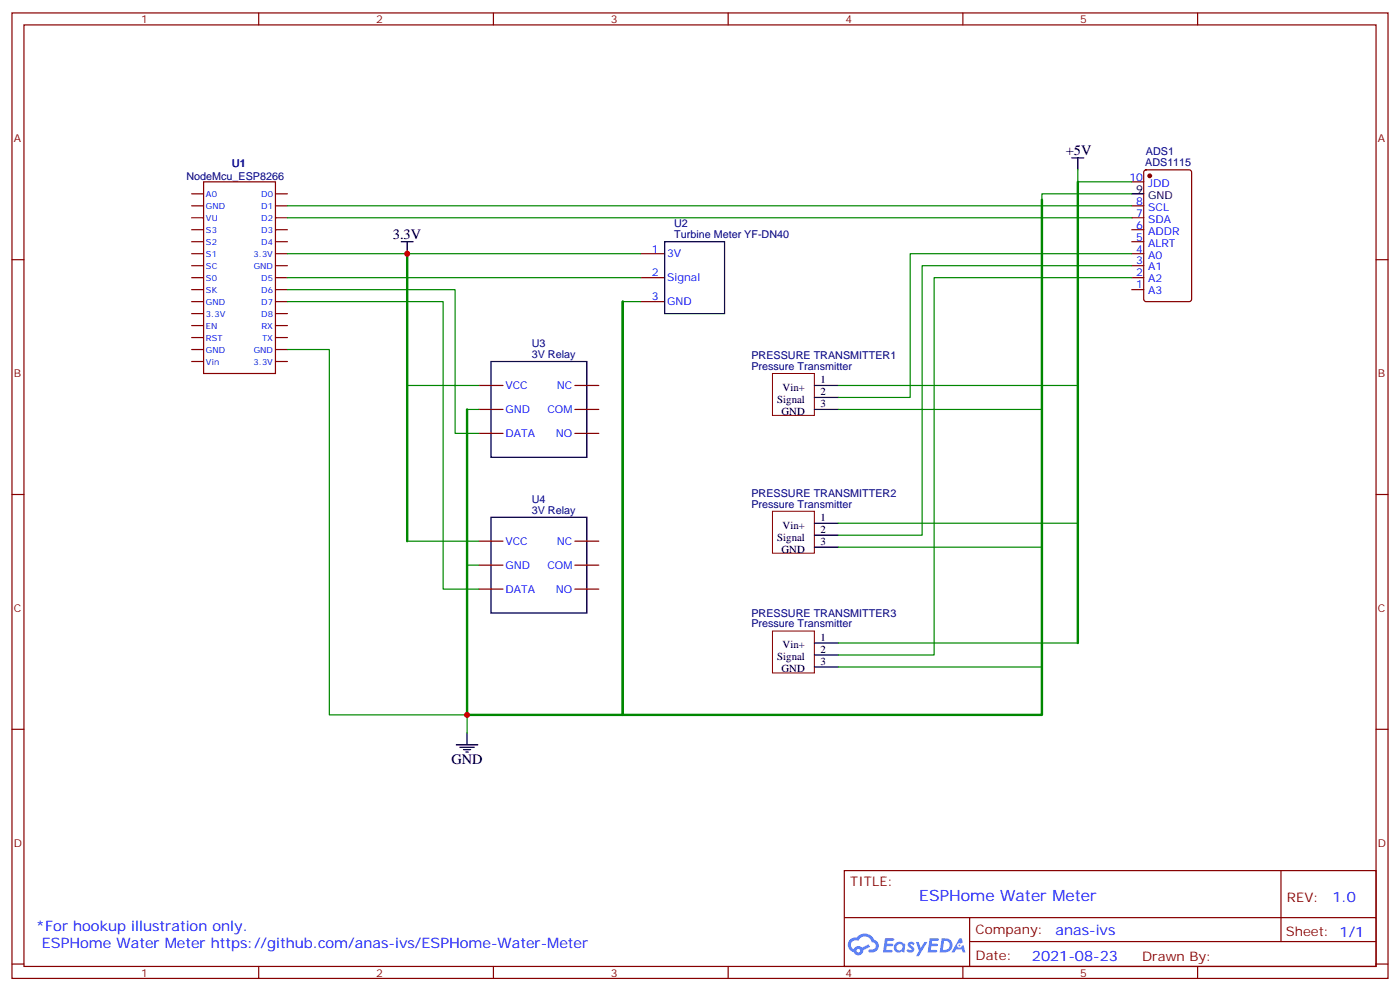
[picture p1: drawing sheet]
<svg xmlns="http://www.w3.org/2000/svg" width="412mm" height="292mm" viewBox="0 0 412 292" stroke-linecap="round" stroke-linejoin="round" font-family="sans-serif">
<g fill="none" stroke="#870000" stroke-width=".35">
<path d="M3.5 3.8h405.4v284.3h-405.4zM7.1 7.3h398.2v277.3h-398.2zM76.2 3.8v3.5M145.3 3.8v3.5M214.5 3.8v3.5M283.6 3.8v3.5M352.8 3.8v3.5M3.5 76.5h3.6M405.3 76.5h3.6M3.5 145.6h3.6M405.3 145.6h3.6M3.5 214.8h3.6"/>
<path d="M405.3 214.8h3.6M248.7 256.4h156.6v28.2h-156.6zM377.3 256.4v20.9M248.7 270.2h156.5M285.6 277.3h119.6M285.6 270.2v14.2M3.5 283.9h3.6M76.2 284.6v3.5M145.3 284.6v3.5M214.5 284.6v3.5M283.6 284.6v3.5M352.8 284.6v3.5"/>
<path d="M405.3 283.9h3.6"/>
</g>
<g fill="#5487ff">
<path d="M267.7 277.6a1.22 1.22 0 0 1 1.7 .2l-.4 .6a.47 .47 0 0 0-.3-.4 .47 .47 0 0 0-.5 .2l.1 .2a1.14 1.14 0 0 1 .8 1.8 1.14 1.14 0 0 1-1.9 0l-.2-.2 .5-.6 .7 .5a.29 .29 0 0 0 .3-.3 .29 .29 0 0 0-.2-.3 1.04 1.04 0 0 1-.6-1.7z"/>
<path d="M260.7 276.3h2.4l.3 .2-.2 .5-1.8 .1-.1 .8h1.5l.3 .4-.3 .4h-1.6l-.2 1.1h1.7l.2 .3-.2 .3-2.6 .1z"/>
<path d="M273.8 276.3h2.4l.3 .2-.1 .5-1.8 .1-.2 .8h1.6l.3 .4-.4 .4h-1.6l-.1 1.1h1.7l.2 .3-.2 .3-2.6 .1z"/>
<path d="M282.6 276.3h.7l.3 1.3-.6 .3a.69 .69 0 0 0-1 .3 .69 .69 0 0 0 .4 .9 .69 .69 0 0 0 .9-.6l.5-.2 .6 2.2h-.8l-.2-.9h-1.8l-.5 .9h-.8z"/>
<path d="M269.8 277.4h.8l.6 1.8 1.1-1.8h.9l-2.6 4.2h-.8l.9-1.5z"/>
<path d="M277.4 276.3l-.6 4.2h1.3a2.11 2.11 0 0 0 2.5-2.1 2.11 2.11 0 0 0-2.5-2.1zM278.1 277.1a1.39 1.39 0 0 1 1.7 1.4 1.39 1.39 0 0 1-1.8 1.3h-.3z"/>
<path d="M263.7 277.9a1.54 1.54 0 0 0-.1 2.2 1.54 1.54 0 0 0 2.2 .1l.6 .3 .3-2.3-.2-.3h-.4a1.49 1.49 0 0 0-2.4 0zM264 278.9a.94 .94 0 0 1 1.8 0 .94 .94 0 0 1-1.8 0z"/>
<path d="M250.4 276.7a2.18 2.18 0 0 0 1.1 3.7 1.44 1.44 0 0 0 1.6 .9 1.44 1.44 0 0 0 1.2-1.4l2-1.1-.5-.7-1.9 1a1.47 1.47 0 0 0-2.4 .4 1.39 1.39 0 0 1-.7-1.9 1.39 1.39 0 0 1 2-.5 2.12 2.12 0 0 1 2.2-1.3 2.12 2.12 0 0 1 1.9 1.7 1.14 1.14 0 0 1 1.1 1.4 1.14 1.14 0 0 1-1.7 .7 .43 .43 0 0 0-.5 .4 .43 .43 0 0 0 .4 .5 1.98 1.98 0 0 0 2.5-1.2 1.98 1.98 0 0 0-1.2-2.6 3.1 3.1 0 0 0-5.3-.6l-.9 .1zM252.3 280a.55 .55 0 0 1 1.1 0 .55 .55 0 0 1-1.1 0z"/>
<circle cx="282.6" cy="278.4" r=".26"/>
</g>
<path d="M227.5 110h12.4v12.3h-12.4z" fill="#fff" stroke="#800000" stroke-width=".29"/>
<path d="M239.9 113.5h7M239.9 117.1h7M239.9 120.6h7" fill="none" stroke="#000" stroke-width=".35"/>
<path d="M227.5 150.6h12.4v12.3h-12.4z" fill="#fff" stroke="#800000" stroke-width=".29"/>
<path d="M239.9 154.1h7M239.9 157.6h7M239.9 161.1h7" fill="none" stroke="#000" stroke-width=".35"/>
<path d="M227.5 185.8h12.4v12.4h-12.4z" fill="#fff" stroke="#800000" stroke-width=".29"/>
<g fill="none" stroke="#000" stroke-width=".35">
<path d="M315.7 46.5h3.6M317.5 46.5v3.5M333.4 57.1h3.5M118.2 71.2h3.5M119.9 71.2v3.5M195.8 71.2h17.6v21.2h-17.6zM144.6 106.5h28.3v28.2h-28.3zM144.6 152.3h28.3v28.3h-28.3zM239.9 189.4h7M239.9 196.4h7M239.9 192.9h7M134.4 219.4h6.4"/>
<path d="M137.6 215.8v3.6M135.5 220.1h4.2M136.5 220.8h2.1M137.2 221.5h.7"/>
</g>
<g fill="none" stroke="#870000" stroke-width=".35">
<path d="M56.4 57.1h3.6M60 53.6h21.1v56.4h-21.1zM81.1 57.1h3.6M333.4 53.6h3.5M337.1 50.2l.5-.2h12.7l.7 .5v37.6l-.4 .7h-13l-.6-.4-.1-37.7zM56.4 74.7h3.6M56.4 60.6h3.6M56.4 64.1h3.6M56.4 67.7h3.6M56.4 71.2h3.6M56.4 78.2h3.6M81.1 74.7h3.6"/>
<path d="M81.1 60.6h3.6M81.1 64.1h3.6M81.1 67.7h3.6M81.1 71.2h3.6M81.1 78.2h3.6M188.7 74.7h7.1M333.4 74.7h3.5M333.4 60.6h3.5M333.4 64.1h3.5M333.4 67.7h3.5M333.4 71.2h3.5M333.4 78.2h3.5"/>
<path d="M56.4 81.8h3.6M56.4 88.8h3.6M56.4 85.3h3.6M56.4 92.4h3.6M56.4 95.9h3.6M56.4 99.4h3.6M81.1 81.8h3.6M81.1 88.8h3.6M81.1 85.3h3.6M81.1 92.4h3.6M81.1 95.9h3.6M81.1 99.4h3.6"/>
<path d="M188.7 81.8h7.1M188.7 88.8h7.1M333.4 81.8h3.5M333.4 85.3h3.5M56.4 102.9h3.6M56.4 106.5h3.6M81.1 102.9h3.6M81.1 106.5h3.6M141.1 113.5h7.1M169.3 113.5h7.1M141.1 120.6h7.1M141.1 127.6h7.1"/>
<path d="M169.3 120.6h7.1M169.3 127.6h7.1M141.1 159.4h7.1M169.3 159.4h7.1M141.1 166.4h7.1M141.1 173.5h7.1M169.3 166.4h7.1M169.3 173.5h7.1"/>
</g>
<circle cx="338.7" cy="51.8" r=".53" fill="#870000" stroke="#870000" stroke-width=".35"/>
<g fill="none" stroke="#008700" stroke-width=".35">
<path d="M317.5 50v3.6h15.9M333.4 57.1h-26.5v1.7M84.7 60.6h248.7M84.7 64.1h248.7M84.7 74.7h104M333.4 74.7h-65.3v42.4h-21.2M333.4 78.2h-61.8v79.4h-24.7M84.7 85.3h49.4v42.3h7M84.7 88.8h45.8v84.7h10.6M84.7 81.8h104M183.4 88.8h5.3M333.4 81.8h-58.2v111.1h-28.3"/>
<path d="M84.7 102.9h12.3v107.6h40.6v-1.7M119.9 113.5h21.2M246.9 113.5h70.6M137.6 120.6h3.5M246.9 120.6h60M119.9 159.4h21.2M246.9 154.1h70.6M137.6 166.4h3.5M246.9 161.1h60M246.9 196.4h60M317.5 187.6v1.8h-70.6M137.6 210.5v5.3"/>
</g>
<path d="M306.9 58.8v151.7h-123.5v-121.7v121.7h-45.8v-89.9M317.5 53.6v135.8M119.9 74.7v84.7" fill="none" stroke="#008700" stroke-width=".71"/>
<g fill="#c00">
<circle cx="119.9" cy="74.7" r=".88"/>
<circle cx="137.6" cy="210.5" r=".88"/>
</g>
<text font-size="4.6" fill="#00f" x="270.8" y="265.4">ESPHome Water Meter</text>
<g font-size="4.2">
<text x="314" y="45.8">+5V</text>
<text x="115.7" y="70.5">3.3V</text>
<text x="133" y="225">GND</text>
</g>
<g font-size="4.2" fill="#00f">
<text x="392.5" y="265.7">1.0</text>
<text x="10.6" y="274">*For hookup illustration only.</text>
<text x="310.9" y="275.2">anas-ivs</text>
<text x="12.3" y="279.3">ESPHome Water Meter https://github.com/anas-ivs/ESPHome-Water-Meter</text>
<text x="304" y="283">2021-08-23</text>
</g>
<g font-size="3.9" fill="#800">
<text x="250.5" y="261">TITLE:</text>
<text x="379.1" y="265.7">REV:</text>
<text x="287.4" y="275.2">Company:</text>
<text x="378.7" y="275.8">Sheet: 1/1</text>
<text x="287.4" y="282.9">Date:</text>
<text x="336.4" y="282.9">Drawn By:</text>
</g>
<g font-size="3.2" fill="#800">
<text x="41.6" y="6.8">1</text>
<text x="110.8" y="6.8">2</text>
<text x="179.9" y="6.8">3</text>
<text x="249.1" y="6.8">4</text>
<text x="318.2" y="6.8">5</text>
<text x="4.1" y="41.9">A</text>
<text x="405.9" y="41.9">A</text>
<text x="4.1" y="111.1">B</text>
<text x="405.9" y="111.1">B</text>
<text x="4.1" y="180.2">C</text>
<text x="405.9" y="180.2">C</text>
<text x="4.1" y="249.3">D</text>
<text x="405.9" y="249.3">D</text>
<text x="41.6" y="287.6">1</text>
<text x="110.8" y="287.6">2</text>
<text x="179.9" y="287.6">3</text>
<text x="249.1" y="287.6">4</text>
<text x="318.2" y="287.6">5</text>
</g>
<g font-size="3.2" fill="#000080">
<text x="337.6" y="45.7">ADS1</text>
<text x="54.9" y="53">NodeMcu_ESP8266</text>
<text x="68.4" y="49.3">U1</text>
<text x="337.3" y="48.8">ADS1115</text>
<text x="198.6" y="70">Turbine Meter YF-DN40</text>
<text x="198.6" y="66.8">U2</text>
<text x="156.6" y="105.4">3V Relay</text>
<text x="156.6" y="102.2">U3</text>
<text x="221.4" y="105.8">PRESSURE TRANSMITTER1</text>
<text x="221.3" y="108.9">Pressure Transmitter</text>
<text x="156.6" y="148.1">U4</text>
<text x="221.3" y="149.5">Pressure Transmitter</text>
<text x="221.4" y="146.3">PRESSURE TRANSMITTER2</text>
<text x="156.6" y="151.3">3V Relay</text>
<text x="221.3" y="184.8">Pressure Transmitter</text>
<text x="221.4" y="181.6">PRESSURE TRANSMITTER3</text>
</g>
<g font-size="3.2" fill="#00f">
<text x="332.7" y="53.2">10</text>
<text x="338.2" y="55">JDD</text>
<text x="334.7" y="60.3">8</text>
<text x="334.7" y="63.8">7</text>
<text x="338.2" y="62">SCL</text>
<text x="338.2" y="65.5">SDA</text>
<text x="334.7" y="67.3">6</text>
<text x="334.7" y="70.8">5</text>
<text x="338.2" y="69.1">ADDR</text>
<text x="192" y="74.4">1</text>
<text x="196.5" y="75.8">3V</text>
<text x="334.7" y="74.4">4</text>
<text x="334.7" y="77.9">3</text>
<text x="338.2" y="72.6">ALRT</text>
<text x="338.2" y="76.1">A0</text>
<text x="192" y="81.4">2</text>
<text x="196.5" y="82.8">Signal</text>
<text x="334.7" y="81.4">2</text>
<text x="338.2" y="79.7">A1</text>
<text x="338.2" y="83.2">A2</text>
<text x="192" y="88.5">3</text>
<text x="196.5" y="89.9">GND</text>
<text x="334.7" y="84.9">1</text>
<text x="338.2" y="86.7">A3</text>
<text x="148.9" y="114.6">VCC</text>
<text x="164" y="114.6">NC</text>
<text x="148.9" y="121.6">GND</text>
<text x="161.2" y="121.6">COM</text>
<text x="148.9" y="128.7">DATA</text>
<text x="163.8" y="128.7">NO</text>
<text x="148.9" y="160.4">VCC</text>
<text x="164" y="160.4">NC</text>
<text x="148.9" y="167.5">GND</text>
<text x="161.2" y="167.5">COM</text>
<text x="148.9" y="174.6">DATA</text>
<text x="163.8" y="174.6">NO</text>
</g>
<g font-size="3.2">
<text x="334.7" y="56.7">9</text>
<text x="338.2" y="58.5">GND</text>
<text x="241.7" y="112.8">1</text>
<text x="229" y="118.6">Signal</text>
<text x="230.5" y="115.1">Vin+</text>
<text x="241.7" y="119.9">3</text>
<text x="241.7" y="116.3">2</text>
<text x="230.2" y="122.2">GND</text>
<text x="230.5" y="155.7">Vin+</text>
<text x="241.7" y="153.4">1</text>
<text x="229" y="159.2">Signal</text>
<text x="241.7" y="160.4">3</text>
<text x="241.7" y="156.9">2</text>
<text x="230.2" y="162.7">GND</text>
<text x="230.5" y="191">Vin+</text>
<text x="241.7" y="188.7">1</text>
<text x="229" y="194.5">Signal</text>
<text x="241.7" y="195.7">3</text>
<text x="241.7" y="192.2">2</text>
<text x="230.2" y="198">GND</text>
</g>
<g font-size="2.5" fill="#00f">
<text x="60.7" y="58.1">A0</text>
<text x="77" y="58.1">D0</text>
<text x="60.7" y="61.7">GND</text>
<text x="60.7" y="65.2">VU</text>
<text x="77" y="61.7">D1</text>
<text x="77" y="65.2">D2</text>
<text x="60.7" y="68.7">S3</text>
<text x="77" y="68.7">D3</text>
<text x="60.7" y="72.2">S2</text>
<text x="60.7" y="75.8">S1</text>
<text x="74.7" y="75.8">3.3V</text>
<text x="77" y="72.2">D4</text>
<text x="60.7" y="79.3">SC</text>
<text x="60.7" y="82.8">S0</text>
<text x="74.8" y="79.3">GND</text>
<text x="77" y="82.8">D5</text>
<text x="60.7" y="86.4">SK</text>
<text x="60.7" y="89.9">GND</text>
<text x="77" y="86.4">D6</text>
<text x="77" y="89.9">D7</text>
<text x="60.7" y="93.4">3.3V</text>
<text x="77" y="93.4">D8</text>
<text x="60.7" y="96.9">EN</text>
<text x="60.7" y="100.5">RST</text>
<text x="77" y="96.9">RX</text>
<text x="77.2" y="100.5">TX</text>
<text x="60.7" y="104">GND</text>
<text x="60.7" y="107.5">Vin</text>
<text x="74.7" y="107.5">3.3V</text>
<text x="74.8" y="104">GND</text>
</g>
</svg>
